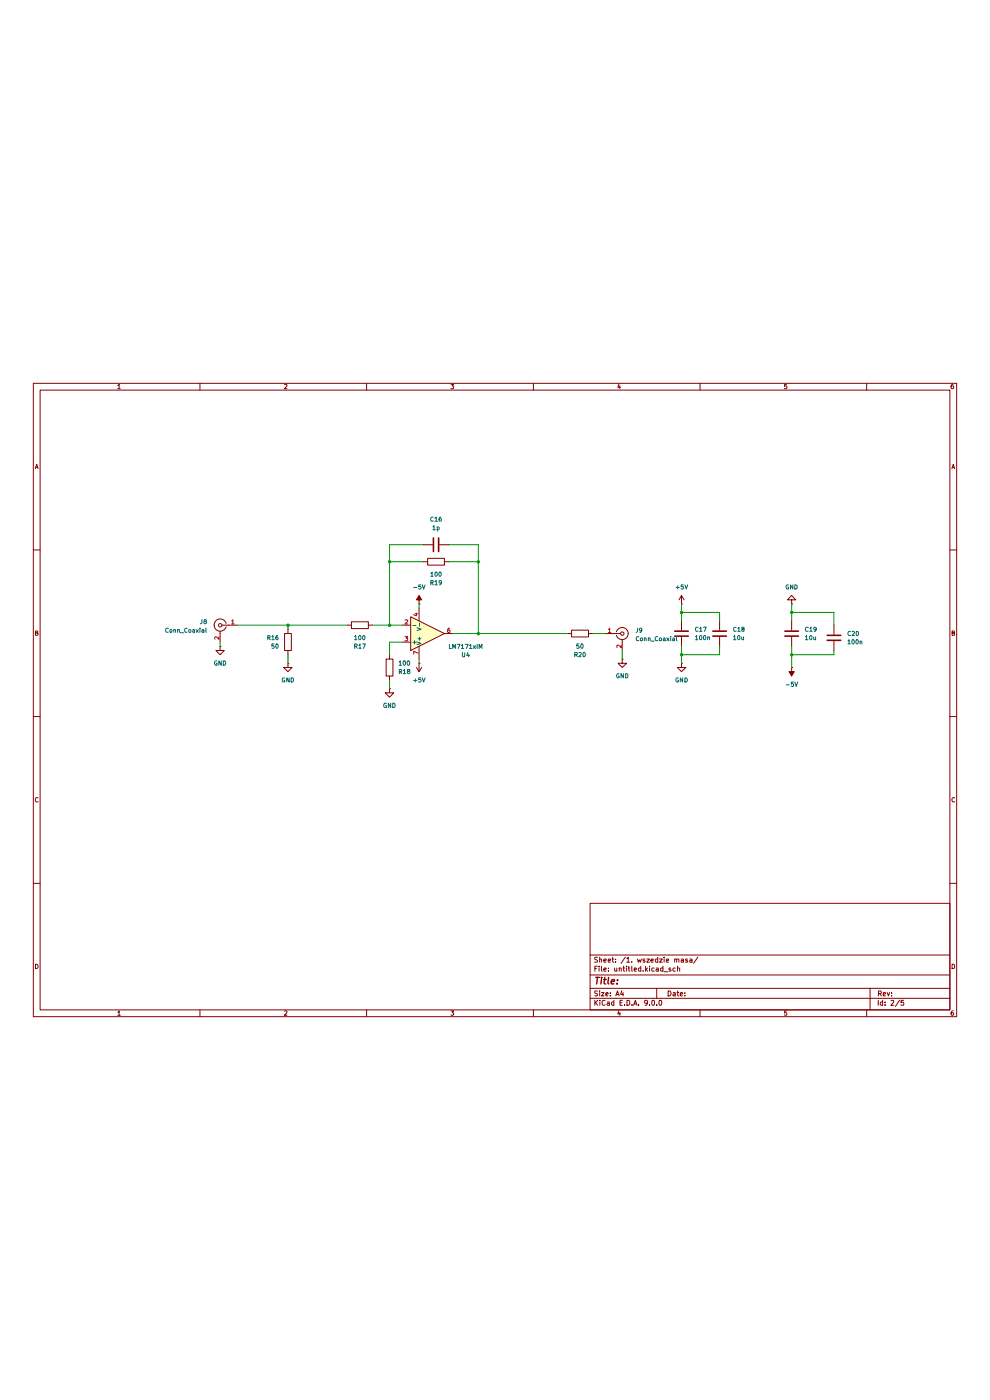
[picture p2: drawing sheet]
(kicad_sch
 (version 20250114)
 (generator "eeschema")
 (generator_version "9.0")
 (paper "A4")
 (lib_symbols
  (symbol "Amplifier_Operational:LM7171xIM"
   (pin_names
    (offset 0.127)) (exclude_from_sim no) (in_bom yes) (on_board yes)
   (property "Reference" "U" (at 0 6.35 0) (effects (font (size 1.27 1.27)) (justify left)))
   (property "Value" "LM7171xIM" (at 0 3.81 0) (effects (font (size 1.27 1.27)) (justify left)))
   (property "Footprint" "Package_SO:SOIC-8_3.9x4.9mm_P1.27mm" (at 0 0 0) (effects (font (size 1.27 1.27)) (hide yes)))
   (property "Datasheet" "https://www.ti.com/lit/ds/symlink/lm7171.pdf" (at 0 0 0) (effects (font (size 1.27 1.27)) (hide yes)))
   (property "Description" "Single Very High Speed High Output Current Voltage Feedback Amplifier, SOIC-8" (at 0 0 0) (effects (font (size 1.27 1.27)) (hide yes)))
   (symbol "LM7171xIM_1_1"
    (polyline (pts (xy -5.08 5.08) (xy 5.08 0) (xy -5.08 -5.08) (xy -5.08 5.08)) (stroke (width 0.254) (type default)) (fill (type background)))
    (pin input line (at -7.62 2.54 0) (length 2.54) (name "+" (effects (font (size 1.27 1.27)))) (number "3" (effects (font (size 1.27 1.27)))))
    (pin input line (at -7.62 -2.54 0) (length 2.54) (name "-" (effects (font (size 1.27 1.27)))) (number "2" (effects (font (size 1.27 1.27)))))
    (pin power_in line (at -2.54 7.62 270) (length 3.81) (name "V+" (effects (font (size 1.27 1.27)))) (number "7" (effects (font (size 1.27 1.27)))))
    (pin power_in line (at -2.54 -7.62 90) (length 3.81) (name "V-" (effects (font (size 1.27 1.27)))) (number "4" (effects (font (size 1.27 1.27)))))
    (pin no_connect line (at 0 2.54 270) (length 5.08) (hide yes) (name "NC" (effects (font (size 1.27 1.27)))) (number "1" (effects (font (size 1.27 1.27)))))
    (pin no_connect line (at 0 -2.54 90) (length 5.08) (hide yes) (name "NC" (effects (font (size 1.27 1.27)))) (number "5" (effects (font (size 1.27 1.27)))))
    (pin no_connect line (at 2.54 -1.27 90) (length 6.35) (hide yes) (name "NC" (effects (font (size 1.27 1.27)))) (number "8" (effects (font (size 1.27 1.27)))))
    (pin output line (at 7.62 0 180) (length 2.54) (name "~" (effects (font (size 1.27 1.27)))) (number "6" (effects (font (size 1.27 1.27))))))
   (embedded_fonts no))
  (symbol "Connector:Conn_Coaxial"
   (pin_names
    (offset 1.016) (hide yes)) (exclude_from_sim no) (in_bom yes) (on_board yes)
   (property "Reference" "J" (at 0.254 3.048 0) (effects (font (size 1.27 1.27))))
   (property "Value" "Conn_Coaxial" (at 2.921 0 90) (effects (font (size 1.27 1.27))))
   (property "Footprint" "" (at 0 0 0) (effects (font (size 1.27 1.27)) (hide yes)))
   (property "Datasheet" "~" (at 0 0 0) (effects (font (size 1.27 1.27)) (hide yes)))
   (property "Description" "coaxial connector (BNC, SMA, SMB, SMC, Cinch/RCA, LEMO, ...)" (at 0 0 0) (effects (font (size 1.27 1.27)) (hide yes)))
   (symbol "Conn_Coaxial_0_1"
    (polyline (pts (xy -2.54 0) (xy -0.508 0)) (stroke (width 0) (type default)) (fill (type none)))
    (arc (start 1.778 0) (mid 0.222 -1.8079) (end -1.778 -0.508) (stroke (width 0.254) (type default)) (fill (type none)))
    (arc (start -1.778 0.508) (mid 0.2221 1.8084) (end 1.778 0) (stroke (width 0.254) (type default)) (fill (type none)))
    (circle (center 0 0) (radius 0.508) (stroke (width 0.2032) (type default)) (fill (type none)))
    (polyline (pts (xy 0 -2.54) (xy 0 -1.778)) (stroke (width 0) (type default)) (fill (type none))))
   (symbol "Conn_Coaxial_1_1"
    (pin passive line (at -5.08 0 0) (length 2.54) (name "In" (effects (font (size 1.27 1.27)))) (number "1" (effects (font (size 1.27 1.27)))))
    (pin passive line (at 0 -5.08 90) (length 2.54) (name "Ext" (effects (font (size 1.27 1.27)))) (number "2" (effects (font (size 1.27 1.27))))))
   (embedded_fonts no))
  (symbol "Device:C"
   (pin_numbers (hide yes))
   (pin_names
    (offset 0.254)) (exclude_from_sim no) (in_bom yes) (on_board yes)
   (property "Reference" "C" (at 0.635 2.54 0) (effects (font (size 1.27 1.27)) (justify left)))
   (property "Value" "C" (at 0.635 -2.54 0) (effects (font (size 1.27 1.27)) (justify left)))
   (property "Footprint" "" (at 0.9652 -3.81 0) (effects (font (size 1.27 1.27)) (hide yes)))
   (property "Datasheet" "~" (at 0 0 0) (effects (font (size 1.27 1.27)) (hide yes)))
   (property "Description" "Unpolarized capacitor" (at 0 0 0) (effects (font (size 1.27 1.27)) (hide yes)))
   (symbol "C_0_1"
    (polyline (pts (xy -2.032 0.762) (xy 2.032 0.762)) (stroke (width 0.508) (type default)) (fill (type none)))
    (polyline (pts (xy -2.032 -0.762) (xy 2.032 -0.762)) (stroke (width 0.508) (type default)) (fill (type none))))
   (symbol "C_1_1"
    (pin passive line (at 0 3.81 270) (length 2.794) (name "~" (effects (font (size 1.27 1.27)))) (number "1" (effects (font (size 1.27 1.27)))))
    (pin passive line (at 0 -3.81 90) (length 2.794) (name "~" (effects (font (size 1.27 1.27)))) (number "2" (effects (font (size 1.27 1.27))))))
   (embedded_fonts no))
  (symbol "Device:R"
   (pin_numbers (hide yes))
   (pin_names
    (offset 0)) (exclude_from_sim no) (in_bom yes) (on_board yes)
   (property "Reference" "R" (at 2.032 0 90) (effects (font (size 1.27 1.27))))
   (property "Value" "R" (at 0 0 90) (effects (font (size 1.27 1.27))))
   (property "Footprint" "" (at -1.778 0 90) (effects (font (size 1.27 1.27)) (hide yes)))
   (property "Datasheet" "~" (at 0 0 0) (effects (font (size 1.27 1.27)) (hide yes)))
   (property "Description" "Resistor" (at 0 0 0) (effects (font (size 1.27 1.27)) (hide yes)))
   (symbol "R_0_1"
    (rectangle (start -1.016 -2.54) (end 1.016 2.54) (stroke (width 0.254) (type default)) (fill (type none))))
   (symbol "R_1_1"
    (pin passive line (at 0 3.81 270) (length 1.27) (name "~" (effects (font (size 1.27 1.27)))) (number "1" (effects (font (size 1.27 1.27)))))
    (pin passive line (at 0 -3.81 90) (length 1.27) (name "~" (effects (font (size 1.27 1.27)))) (number "2" (effects (font (size 1.27 1.27))))))
   (embedded_fonts no))
  (symbol "power:+5V"
   (power)
   (pin_numbers (hide yes))
   (pin_names
    (offset 0) (hide yes)) (exclude_from_sim no) (in_bom yes) (on_board yes)
   (property "Reference" "#PWR" (at 0 -3.81 0) (effects (font (size 1.27 1.27)) (hide yes)))
   (property "Value" "+5V" (at 0 3.556 0) (effects (font (size 1.27 1.27))))
   (property "Footprint" "" (at 0 0 0) (effects (font (size 1.27 1.27)) (hide yes)))
   (property "Datasheet" "" (at 0 0 0) (effects (font (size 1.27 1.27)) (hide yes)))
   (property "Description" "Power symbol creates a global label with name \"+5V\"" (at 0 0 0) (effects (font (size 1.27 1.27)) (hide yes)))
   (symbol "+5V_0_1"
    (polyline (pts (xy -0.762 1.27) (xy 0 2.54)) (stroke (width 0) (type default)) (fill (type none)))
    (polyline (pts (xy 0 2.54) (xy 0.762 1.27)) (stroke (width 0) (type default)) (fill (type none)))
    (polyline (pts (xy 0 0) (xy 0 2.54)) (stroke (width 0) (type default)) (fill (type none))))
   (symbol "+5V_1_1"
    (pin power_in line (at 0 0 90) (length 0) (name "~" (effects (font (size 1.27 1.27)))) (number "1" (effects (font (size 1.27 1.27))))))
   (embedded_fonts no))
  (symbol "power:-5V"
   (power)
   (pin_numbers (hide yes))
   (pin_names
    (offset 0) (hide yes)) (exclude_from_sim no) (in_bom yes) (on_board yes)
   (property "Reference" "#PWR" (at 0 -3.81 0) (effects (font (size 1.27 1.27)) (hide yes)))
   (property "Value" "-5V" (at 0 3.556 0) (effects (font (size 1.27 1.27))))
   (property "Footprint" "" (at 0 0 0) (effects (font (size 1.27 1.27)) (hide yes)))
   (property "Datasheet" "" (at 0 0 0) (effects (font (size 1.27 1.27)) (hide yes)))
   (property "Description" "Power symbol creates a global label with name \"-5V\"" (at 0 0 0) (effects (font (size 1.27 1.27)) (hide yes)))
   (symbol "-5V_0_0"
    (pin power_in line (at 0 0 90) (length 0) (name "~" (effects (font (size 1.27 1.27)))) (number "1" (effects (font (size 1.27 1.27))))))
   (symbol "-5V_0_1"
    (polyline (pts (xy 0 0) (xy 0 1.27) (xy 0.762 1.27) (xy 0 2.54) (xy -0.762 1.27) (xy 0 1.27)) (stroke (width 0) (type default)) (fill (type outline))))
   (embedded_fonts no))
  (symbol "power:GND"
   (power)
   (pin_numbers (hide yes))
   (pin_names
    (offset 0) (hide yes)) (exclude_from_sim no) (in_bom yes) (on_board yes)
   (property "Reference" "#PWR" (at 0 -6.35 0) (effects (font (size 1.27 1.27)) (hide yes)))
   (property "Value" "GND" (at 0 -3.81 0) (effects (font (size 1.27 1.27))))
   (property "Footprint" "" (at 0 0 0) (effects (font (size 1.27 1.27)) (hide yes)))
   (property "Datasheet" "" (at 0 0 0) (effects (font (size 1.27 1.27)) (hide yes)))
   (property "Description" "Power symbol creates a global label with name \"GND\" , ground" (at 0 0 0) (effects (font (size 1.27 1.27)) (hide yes)))
   (symbol "GND_0_1"
    (polyline (pts (xy 0 0) (xy 0 -1.27) (xy 1.27 -1.27) (xy 0 -2.54) (xy -1.27 -1.27) (xy 0 -1.27)) (stroke (width 0) (type default)) (fill (type none))))
   (symbol "GND_1_1"
    (pin power_in line (at 0 0 270) (length 0) (name "~" (effects (font (size 1.27 1.27)))) (number "1" (effects (font (size 1.27 1.27))))))
   (embedded_fonts no)))
 (junction
  (at 237.49 91.44)
  (diameter 0)
  (color 0 0 0 0))
 (junction
  (at 237.49 78.74)
  (diameter 0)
  (color 0 0 0 0))
 (junction
  (at 204.47 91.44)
  (diameter 0)
  (color 0 0 0 0))
 (junction
  (at 143.51 85.09)
  (diameter 0)
  (color 0 0 0 0))
 (junction
  (at 143.51 63.5)
  (diameter 0)
  (color 0 0 0 0))
 (junction
  (at 116.84 82.55)
  (diameter 0)
  (color 0 0 0 0))
 (junction
  (at 86.36 82.55)
  (diameter 0)
  (color 0 0 0 0))
 (junction
  (at 204.47 78.74)
  (diameter 0)
  (color 0 0 0 0))
 (junction
  (at 116.84 63.5)
  (diameter 0)
  (color 0 0 0 0))
 (wire
  (pts (xy 116.84 63.5) (xy 116.84 58.42))
  (stroke (width 0) (type default)))
 (wire
  (pts (xy 71.12 82.55) (xy 86.36 82.55))
  (stroke (width 0) (type default)))
 (wire
  (pts (xy 204.47 78.74) (xy 204.47 81.28))
  (stroke (width 0) (type default)))
 (wire
  (pts (xy 116.84 82.55) (xy 120.65 82.55))
  (stroke (width 0) (type default)))
 (wire
  (pts (xy 125.73 92.71) (xy 125.73 93.98))
  (stroke (width 0) (type default)))
 (wire
  (pts (xy 116.84 87.63) (xy 116.84 91.44))
  (stroke (width 0) (type default)))
 (wire
  (pts (xy 127 58.42) (xy 116.84 58.42))
  (stroke (width 0) (type default)))
 (wire
  (pts (xy 177.8 85.09) (xy 181.61 85.09))
  (stroke (width 0) (type default)))
 (wire
  (pts (xy 143.51 58.42) (xy 143.51 63.5))
  (stroke (width 0) (type default)))
 (wire
  (pts (xy 86.36 91.44) (xy 86.36 93.98))
  (stroke (width 0) (type default)))
 (wire
  (pts (xy 125.73 77.47) (xy 125.73 76.2))
  (stroke (width 0) (type default)))
 (wire
  (pts (xy 134.62 58.42) (xy 143.51 58.42))
  (stroke (width 0) (type default)))
 (wire
  (pts (xy 116.84 99.06) (xy 116.84 101.6))
  (stroke (width 0) (type default)))
 (wire
  (pts (xy 143.51 85.09) (xy 170.18 85.09))
  (stroke (width 0) (type default)))
 (wire
  (pts (xy 204.47 91.44) (xy 204.47 93.98))
  (stroke (width 0) (type default)))
 (wire
  (pts (xy 116.84 63.5) (xy 116.84 82.55))
  (stroke (width 0) (type default)))
 (wire
  (pts (xy 104.14 82.55) (xy 86.36 82.55))
  (stroke (width 0) (type default)))
 (wire
  (pts (xy 250.19 78.74) (xy 250.19 82.55))
  (stroke (width 0) (type default)))
 (wire
  (pts (xy 86.36 82.55) (xy 86.36 83.82))
  (stroke (width 0) (type default)))
 (wire
  (pts (xy 134.62 63.5) (xy 143.51 63.5))
  (stroke (width 0) (type default)))
 (wire
  (pts (xy 204.47 91.44) (xy 215.9 91.44))
  (stroke (width 0) (type default)))
 (wire
  (pts (xy 237.49 91.44) (xy 237.49 88.9))
  (stroke (width 0) (type default)))
 (wire
  (pts (xy 237.49 76.2) (xy 237.49 78.74))
  (stroke (width 0) (type default)))
 (wire
  (pts (xy 204.47 78.74) (xy 204.47 76.2))
  (stroke (width 0) (type default)))
 (wire
  (pts (xy 111.76 82.55) (xy 116.84 82.55))
  (stroke (width 0) (type default)))
 (wire
  (pts (xy 250.19 91.44) (xy 237.49 91.44))
  (stroke (width 0) (type default)))
 (wire
  (pts (xy 66.04 88.9) (xy 66.04 87.63))
  (stroke (width 0) (type default)))
 (wire
  (pts (xy 116.84 63.5) (xy 127 63.5))
  (stroke (width 0) (type default)))
 (wire
  (pts (xy 204.47 91.44) (xy 204.47 88.9))
  (stroke (width 0) (type default)))
 (wire
  (pts (xy 215.9 91.44) (xy 215.9 88.9))
  (stroke (width 0) (type default)))
 (wire
  (pts (xy 186.69 90.17) (xy 186.69 92.71))
  (stroke (width 0) (type default)))
 (wire
  (pts (xy 250.19 90.17) (xy 250.19 91.44))
  (stroke (width 0) (type default)))
 (wire
  (pts (xy 135.89 85.09) (xy 143.51 85.09))
  (stroke (width 0) (type default)))
 (wire
  (pts (xy 250.19 78.74) (xy 237.49 78.74))
  (stroke (width 0) (type default)))
 (wire
  (pts (xy 143.51 63.5) (xy 143.51 85.09))
  (stroke (width 0) (type default)))
 (wire
  (pts (xy 237.49 81.28) (xy 237.49 78.74))
  (stroke (width 0) (type default)))
 (wire
  (pts (xy 215.9 78.74) (xy 204.47 78.74))
  (stroke (width 0) (type default)))
 (wire
  (pts (xy 237.49 91.44) (xy 237.49 95.25))
  (stroke (width 0) (type default)))
 (wire
  (pts (xy 215.9 78.74) (xy 215.9 81.28))
  (stroke (width 0) (type default)))
 (wire
  (pts (xy 120.65 87.63) (xy 116.84 87.63))
  (stroke (width 0) (type default)))
 (symbol
  (lib_id "Device:C")
  (at 204.47 85.09 0)
  (unit 1)
  (exclude_from_sim no)
  (in_bom yes)
  (on_board yes)
  (dnp no)
  (fields_autoplaced yes)
  (property "Reference" "C17" (at 208.28 83.8199 0) (effects (font (size 1.27 1.27)) (justify left)))
  (property "Value" "100n" (at 208.28 86.3599 0) (effects (font (size 1.27 1.27)) (justify left)))
  (property "Footprint" "Capacitor_SMD:C_0603_1608Metric_Pad1.08x0.95mm_HandSolder" (at 205.4352 88.9 0) (effects (font (size 1.27 1.27)) (hide yes)))
  (property "Datasheet" "~" (at 204.47 85.09 0) (effects (font (size 1.27 1.27)) (hide yes)))
  (property "Description" "Unpolarized capacitor" (at 204.47 85.09 0) (effects (font (size 1.27 1.27)) (hide yes)))
  (pin "1")
  (pin "2")
  (instances (project "HIGH_SPEED_OP_AMP_PCB_LAYOUT_COMP1" (path "" (reference "C7") (unit 1)) (path "" (reference "C17") (unit 1)) (path "" (reference "C2") (unit 1)) (path "" (reference "C12") (unit 1)))))
 (symbol
  (lib_id "Amplifier_Operational:LM7171xIM")
  (at 128.27 85.09 0)
  (mirror x)
  (unit 1)
  (exclude_from_sim no)
  (in_bom yes)
  (on_board yes)
  (dnp no)
  (fields_autoplaced yes)
  (property "Reference" "U4" (at 139.7 91.5102 0) (effects (font (size 1.27 1.27))))
  (property "Value" "LM7171xIM" (at 139.7 88.9702 0) (effects (font (size 1.27 1.27))))
  (property "Footprint" "Package_SO:SOIC-8_3.9x4.9mm_P1.27mm" (at 128.27 85.09 0) (effects (font (size 1.27 1.27)) (hide yes)))
  (property "Datasheet" "https://www.ti.com/lit/ds/symlink/lm7171.pdf" (at 128.27 85.09 0) (effects (font (size 1.27 1.27)) (hide yes)))
  (property "Description" "Single Very High Speed High Output Current Voltage Feedback Amplifier, SOIC-8" (at 128.27 85.09 0) (effects (font (size 1.27 1.27)) (hide yes)))
  (pin "6")
  (pin "1")
  (pin "3")
  (pin "2")
  (pin "5")
  (pin "4")
  (pin "8")
  (pin "7")
  (instances (project "HIGH_SPEED_OP_AMP_PCB_LAYOUT_COMP1" (path "" (reference "U2") (unit 1)) (path "" (reference "U4") (unit 1)) (path "" (reference "U1") (unit 1)) (path "" (reference "U3") (unit 1)))))
 (symbol
  (lib_id "Device:R")
  (at 130.81 63.5 90)
  (mirror x)
  (unit 1)
  (exclude_from_sim no)
  (in_bom yes)
  (on_board yes)
  (dnp no)
  (fields_autoplaced yes)
  (property "Reference" "R19" (at 130.81 69.85 90) (effects (font (size 1.27 1.27))))
  (property "Value" "100" (at 130.81 67.31 90) (effects (font (size 1.27 1.27))))
  (property "Footprint" "Resistor_SMD:R_0603_1608Metric_Pad0.98x0.95mm_HandSolder" (at 130.81 61.722 90) (effects (font (size 1.27 1.27)) (hide yes)))
  (property "Datasheet" "~" (at 130.81 63.5 0) (effects (font (size 1.27 1.27)) (hide yes)))
  (property "Description" "Resistor" (at 130.81 63.5 0) (effects (font (size 1.27 1.27)) (hide yes)))
  (pin "2")
  (pin "1")
  (instances (project "HIGH_SPEED_OP_AMP_PCB_LAYOUT_COMP1" (path "" (reference "R9") (unit 1)) (path "" (reference "R19") (unit 1)) (path "" (reference "R4") (unit 1)) (path "" (reference "R14") (unit 1)))))
 (symbol
  (lib_id "Connector:Conn_Coaxial")
  (at 66.04 82.55 0)
  (mirror y)
  (unit 1)
  (exclude_from_sim no)
  (in_bom yes)
  (on_board yes)
  (dnp no)
  (property "Reference" "J8" (at 62.23 81.5731 0) (effects (font (size 1.27 1.27)) (justify left)))
  (property "Value" "Conn_Coaxial" (at 62.23 84.1131 0) (effects (font (size 1.27 1.27)) (justify left)))
  (property "Footprint" "Connector_Coaxial:SMA_Amphenol_901-143_Horizontal" (at 66.04 82.55 0) (effects (font (size 1.27 1.27)) (hide yes)))
  (property "Datasheet" "~" (at 66.04 82.55 0) (effects (font (size 1.27 1.27)) (hide yes)))
  (property "Description" "coaxial connector (BNC, SMA, SMB, SMC, Cinch/RCA, LEMO, ...)" (at 66.04 82.55 0) (effects (font (size 1.27 1.27)) (hide yes)))
  (pin "2")
  (pin "1")
  (instances (project "HIGH_SPEED_OP_AMP_PCB_LAYOUT_COMP1" (path "" (reference "J4") (unit 1)) (path "" (reference "J8") (unit 1)) (path "" (reference "J2") (unit 1)) (path "" (reference "J6") (unit 1)))))
 (symbol
  (lib_id "Device:R")
  (at 107.95 82.55 90)
  (mirror x)
  (unit 1)
  (exclude_from_sim no)
  (in_bom yes)
  (on_board yes)
  (dnp no)
  (fields_autoplaced yes)
  (property "Reference" "R17" (at 107.95 88.9 90) (effects (font (size 1.27 1.27))))
  (property "Value" "100" (at 107.95 86.36 90) (effects (font (size 1.27 1.27))))
  (property "Footprint" "Resistor_SMD:R_0603_1608Metric_Pad0.98x0.95mm_HandSolder" (at 107.95 80.772 90) (effects (font (size 1.27 1.27)) (hide yes)))
  (property "Datasheet" "~" (at 107.95 82.55 0) (effects (font (size 1.27 1.27)) (hide yes)))
  (property "Description" "Resistor" (at 107.95 82.55 0) (effects (font (size 1.27 1.27)) (hide yes)))
  (pin "2")
  (pin "1")
  (instances (project "HIGH_SPEED_OP_AMP_PCB_LAYOUT_COMP1" (path "" (reference "R7") (unit 1)) (path "" (reference "R17") (unit 1)) (path "" (reference "R2") (unit 1)) (path "" (reference "R12") (unit 1)))))
 (symbol
  (lib_id "Device:R")
  (at 116.84 95.25 0)
  (mirror y)
  (unit 1)
  (exclude_from_sim no)
  (in_bom yes)
  (on_board yes)
  (dnp no)
  (fields_autoplaced yes)
  (property "Reference" "R18" (at 119.38 96.5201 0) (effects (font (size 1.27 1.27)) (justify right)))
  (property "Value" "100" (at 119.38 93.9801 0) (effects (font (size 1.27 1.27)) (justify right)))
  (property "Footprint" "Resistor_SMD:R_0603_1608Metric_Pad0.98x0.95mm_HandSolder" (at 118.618 95.25 90) (effects (font (size 1.27 1.27)) (hide yes)))
  (property "Datasheet" "~" (at 116.84 95.25 0) (effects (font (size 1.27 1.27)) (hide yes)))
  (property "Description" "Resistor" (at 116.84 95.25 0) (effects (font (size 1.27 1.27)) (hide yes)))
  (pin "2")
  (pin "1")
  (instances (project "HIGH_SPEED_OP_AMP_PCB_LAYOUT_COMP1" (path "" (reference "R8") (unit 1)) (path "" (reference "R18") (unit 1)) (path "" (reference "R3") (unit 1)) (path "" (reference "R13") (unit 1)))))
 (symbol
  (lib_id "power:GND")
  (at 204.47 93.98 0)
  (unit 1)
  (exclude_from_sim no)
  (in_bom yes)
  (on_board yes)
  (dnp no)
  (fields_autoplaced yes)
  (property "Reference" "#PWR041" (at 204.47 100.33 0) (effects (font (size 1.27 1.27)) (hide yes)))
  (property "Value" "GND" (at 204.47 99.06 0) (effects (font (size 1.27 1.27))))
  (property "Footprint" "" (at 204.47 93.98 0) (effects (font (size 1.27 1.27)) (hide yes)))
  (property "Datasheet" "" (at 204.47 93.98 0) (effects (font (size 1.27 1.27)) (hide yes)))
  (property "Description" "Power symbol creates a global label with name \"GND\" , ground" (at 204.47 93.98 0) (effects (font (size 1.27 1.27)) (hide yes)))
  (pin "1")
  (instances (project "HIGH_SPEED_OP_AMP_PCB_LAYOUT_COMP1" (path "" (reference "#PWR021") (unit 1)) (path "" (reference "#PWR041") (unit 1)) (path "" (reference "#PWR011") (unit 1)) (path "" (reference "#PWR031") (unit 1)))))
 (symbol
  (lib_id "Device:R")
  (at 173.99 85.09 90)
  (mirror x)
  (unit 1)
  (exclude_from_sim no)
  (in_bom yes)
  (on_board yes)
  (dnp no)
  (fields_autoplaced yes)
  (property "Reference" "R20" (at 173.99 91.44 90) (effects (font (size 1.27 1.27))))
  (property "Value" "50" (at 173.99 88.9 90) (effects (font (size 1.27 1.27))))
  (property "Footprint" "Resistor_SMD:R_0603_1608Metric_Pad0.98x0.95mm_HandSolder" (at 173.99 83.312 90) (effects (font (size 1.27 1.27)) (hide yes)))
  (property "Datasheet" "~" (at 173.99 85.09 0) (effects (font (size 1.27 1.27)) (hide yes)))
  (property "Description" "Resistor" (at 173.99 85.09 0) (effects (font (size 1.27 1.27)) (hide yes)))
  (pin "2")
  (pin "1")
  (instances (project "HIGH_SPEED_OP_AMP_PCB_LAYOUT_COMP1" (path "" (reference "R10") (unit 1)) (path "" (reference "R20") (unit 1)) (path "" (reference "R5") (unit 1)) (path "" (reference "R15") (unit 1)))))
 (symbol
  (lib_id "Connector:Conn_Coaxial")
  (at 186.69 85.09 0)
  (unit 1)
  (exclude_from_sim no)
  (in_bom yes)
  (on_board yes)
  (dnp no)
  (fields_autoplaced yes)
  (property "Reference" "J9" (at 190.5 84.1131 0) (effects (font (size 1.27 1.27)) (justify left)))
  (property "Value" "Conn_Coaxial" (at 190.5 86.6531 0) (effects (font (size 1.27 1.27)) (justify left)))
  (property "Footprint" "Connector_Coaxial:SMA_Amphenol_901-143_Horizontal" (at 186.69 85.09 0) (effects (font (size 1.27 1.27)) (hide yes)))
  (property "Datasheet" "~" (at 186.69 85.09 0) (effects (font (size 1.27 1.27)) (hide yes)))
  (property "Description" "coaxial connector (BNC, SMA, SMB, SMC, Cinch/RCA, LEMO, ...)" (at 186.69 85.09 0) (effects (font (size 1.27 1.27)) (hide yes)))
  (pin "2")
  (pin "1")
  (instances (project "HIGH_SPEED_OP_AMP_PCB_LAYOUT_COMP1" (path "" (reference "J5") (unit 1)) (path "" (reference "J9") (unit 1)) (path "" (reference "J3") (unit 1)) (path "" (reference "J7") (unit 1)))))
 (symbol
  (lib_id "power:GND")
  (at 116.84 101.6 0)
  (mirror y)
  (unit 1)
  (exclude_from_sim no)
  (in_bom yes)
  (on_board yes)
  (dnp no)
  (fields_autoplaced yes)
  (property "Reference" "#PWR036" (at 116.84 107.95 0) (effects (font (size 1.27 1.27)) (hide yes)))
  (property "Value" "GND" (at 116.84 106.68 0) (effects (font (size 1.27 1.27))))
  (property "Footprint" "" (at 116.84 101.6 0) (effects (font (size 1.27 1.27)) (hide yes)))
  (property "Datasheet" "" (at 116.84 101.6 0) (effects (font (size 1.27 1.27)) (hide yes)))
  (property "Description" "Power symbol creates a global label with name \"GND\" , ground" (at 116.84 101.6 0) (effects (font (size 1.27 1.27)) (hide yes)))
  (pin "1")
  (instances (project "HIGH_SPEED_OP_AMP_PCB_LAYOUT_COMP1" (path "" (reference "#PWR016") (unit 1)) (path "" (reference "#PWR036") (unit 1)) (path "" (reference "#PWR06") (unit 1)) (path "" (reference "#PWR026") (unit 1)))))
 (symbol
  (lib_id "power:-5V")
  (at 125.73 76.2 0)
  (mirror y)
  (unit 1)
  (exclude_from_sim no)
  (in_bom yes)
  (on_board yes)
  (dnp no)
  (fields_autoplaced yes)
  (property "Reference" "#PWR037" (at 125.73 80.01 0) (effects (font (size 1.27 1.27)) (hide yes)))
  (property "Value" "-5V" (at 125.73 71.12 0) (effects (font (size 1.27 1.27))))
  (property "Footprint" "" (at 125.73 76.2 0) (effects (font (size 1.27 1.27)) (hide yes)))
  (property "Datasheet" "" (at 125.73 76.2 0) (effects (font (size 1.27 1.27)) (hide yes)))
  (property "Description" "Power symbol creates a global label with name \"-5V\"" (at 125.73 76.2 0) (effects (font (size 1.27 1.27)) (hide yes)))
  (pin "1")
  (instances (project "HIGH_SPEED_OP_AMP_PCB_LAYOUT_COMP1" (path "" (reference "#PWR017") (unit 1)) (path "" (reference "#PWR037") (unit 1)) (path "" (reference "#PWR07") (unit 1)) (path "" (reference "#PWR027") (unit 1)))))
 (symbol
  (lib_id "Device:C")
  (at 215.9 85.09 0)
  (unit 1)
  (exclude_from_sim no)
  (in_bom yes)
  (on_board yes)
  (dnp no)
  (fields_autoplaced yes)
  (property "Reference" "C18" (at 219.71 83.8199 0) (effects (font (size 1.27 1.27)) (justify left)))
  (property "Value" "10u" (at 219.71 86.3599 0) (effects (font (size 1.27 1.27)) (justify left)))
  (property "Footprint" "Capacitor_SMD:C_1206_3216Metric_Pad1.33x1.80mm_HandSolder" (at 216.8652 88.9 0) (effects (font (size 1.27 1.27)) (hide yes)))
  (property "Datasheet" "~" (at 215.9 85.09 0) (effects (font (size 1.27 1.27)) (hide yes)))
  (property "Description" "Unpolarized capacitor" (at 215.9 85.09 0) (effects (font (size 1.27 1.27)) (hide yes)))
  (pin "1")
  (pin "2")
  (instances (project "HIGH_SPEED_OP_AMP_PCB_LAYOUT_COMP1" (path "" (reference "C8") (unit 1)) (path "" (reference "C18") (unit 1)) (path "" (reference "C3") (unit 1)) (path "" (reference "C13") (unit 1)))))
 (symbol
  (lib_id "power:-5V")
  (at 237.49 95.25 0)
  (mirror x)
  (unit 1)
  (exclude_from_sim no)
  (in_bom yes)
  (on_board yes)
  (dnp no)
  (fields_autoplaced yes)
  (property "Reference" "#PWR043" (at 237.49 91.44 0) (effects (font (size 1.27 1.27)) (hide yes)))
  (property "Value" "-5V" (at 237.49 100.33 0) (effects (font (size 1.27 1.27))))
  (property "Footprint" "" (at 237.49 95.25 0) (effects (font (size 1.27 1.27)) (hide yes)))
  (property "Datasheet" "" (at 237.49 95.25 0) (effects (font (size 1.27 1.27)) (hide yes)))
  (property "Description" "Power symbol creates a global label with name \"-5V\"" (at 237.49 95.25 0) (effects (font (size 1.27 1.27)) (hide yes)))
  (pin "1")
  (instances (project "HIGH_SPEED_OP_AMP_PCB_LAYOUT_COMP1" (path "" (reference "#PWR023") (unit 1)) (path "" (reference "#PWR043") (unit 1)) (path "" (reference "#PWR013") (unit 1)) (path "" (reference "#PWR033") (unit 1)))))
 (symbol
  (lib_id "Device:C")
  (at 250.19 86.36 0)
  (unit 1)
  (exclude_from_sim no)
  (in_bom yes)
  (on_board yes)
  (dnp no)
  (fields_autoplaced yes)
  (property "Reference" "C20" (at 254 85.0899 0) (effects (font (size 1.27 1.27)) (justify left)))
  (property "Value" "100n" (at 254 87.6299 0) (effects (font (size 1.27 1.27)) (justify left)))
  (property "Footprint" "Capacitor_SMD:C_0603_1608Metric_Pad1.08x0.95mm_HandSolder" (at 251.1552 90.17 0) (effects (font (size 1.27 1.27)) (hide yes)))
  (property "Datasheet" "~" (at 250.19 86.36 0) (effects (font (size 1.27 1.27)) (hide yes)))
  (property "Description" "Unpolarized capacitor" (at 250.19 86.36 0) (effects (font (size 1.27 1.27)) (hide yes)))
  (pin "1")
  (pin "2")
  (instances (project "HIGH_SPEED_OP_AMP_PCB_LAYOUT_COMP1" (path "" (reference "C10") (unit 1)) (path "" (reference "C20") (unit 1)) (path "" (reference "C5") (unit 1)) (path "" (reference "C15") (unit 1)))))
 (symbol
  (lib_id "power:GND")
  (at 86.36 93.98 0)
  (mirror y)
  (unit 1)
  (exclude_from_sim no)
  (in_bom yes)
  (on_board yes)
  (dnp no)
  (fields_autoplaced yes)
  (property "Reference" "#PWR035" (at 86.36 100.33 0) (effects (font (size 1.27 1.27)) (hide yes)))
  (property "Value" "GND" (at 86.36 99.06 0) (effects (font (size 1.27 1.27))))
  (property "Footprint" "" (at 86.36 93.98 0) (effects (font (size 1.27 1.27)) (hide yes)))
  (property "Datasheet" "" (at 86.36 93.98 0) (effects (font (size 1.27 1.27)) (hide yes)))
  (property "Description" "Power symbol creates a global label with name \"GND\" , ground" (at 86.36 93.98 0) (effects (font (size 1.27 1.27)) (hide yes)))
  (pin "1")
  (instances (project "HIGH_SPEED_OP_AMP_PCB_LAYOUT_COMP1" (path "" (reference "#PWR015") (unit 1)) (path "" (reference "#PWR035") (unit 1)) (path "" (reference "#PWR05") (unit 1)) (path "" (reference "#PWR025") (unit 1)))))
 (symbol
  (lib_id "Device:R")
  (at 86.36 87.63 0)
  (mirror x)
  (unit 1)
  (exclude_from_sim no)
  (in_bom yes)
  (on_board yes)
  (dnp no)
  (fields_autoplaced yes)
  (property "Reference" "R16" (at 83.82 86.3599 0) (effects (font (size 1.27 1.27)) (justify right)))
  (property "Value" "50" (at 83.82 88.8999 0) (effects (font (size 1.27 1.27)) (justify right)))
  (property "Footprint" "Resistor_SMD:R_0603_1608Metric_Pad0.98x0.95mm_HandSolder" (at 84.582 87.63 90) (effects (font (size 1.27 1.27)) (hide yes)))
  (property "Datasheet" "~" (at 86.36 87.63 0) (effects (font (size 1.27 1.27)) (hide yes)))
  (property "Description" "Resistor" (at 86.36 87.63 0) (effects (font (size 1.27 1.27)) (hide yes)))
  (pin "2")
  (pin "1")
  (instances (project "HIGH_SPEED_OP_AMP_PCB_LAYOUT_COMP1" (path "" (reference "R6") (unit 1)) (path "" (reference "R16") (unit 1)) (path "" (reference "R1") (unit 1)) (path "" (reference "R11") (unit 1)))))
 (symbol
  (lib_id "power:GND")
  (at 66.04 88.9 0)
  (mirror y)
  (unit 1)
  (exclude_from_sim no)
  (in_bom yes)
  (on_board yes)
  (dnp no)
  (fields_autoplaced yes)
  (property "Reference" "#PWR034" (at 66.04 95.25 0) (effects (font (size 1.27 1.27)) (hide yes)))
  (property "Value" "GND" (at 66.04 93.98 0) (effects (font (size 1.27 1.27))))
  (property "Footprint" "" (at 66.04 88.9 0) (effects (font (size 1.27 1.27)) (hide yes)))
  (property "Datasheet" "" (at 66.04 88.9 0) (effects (font (size 1.27 1.27)) (hide yes)))
  (property "Description" "Power symbol creates a global label with name \"GND\" , ground" (at 66.04 88.9 0) (effects (font (size 1.27 1.27)) (hide yes)))
  (pin "1")
  (instances (project "HIGH_SPEED_OP_AMP_PCB_LAYOUT_COMP1" (path "" (reference "#PWR014") (unit 1)) (path "" (reference "#PWR034") (unit 1)) (path "" (reference "#PWR04") (unit 1)) (path "" (reference "#PWR024") (unit 1)))))
 (symbol
  (lib_id "power:+5V")
  (at 125.73 93.98 0)
  (mirror x)
  (unit 1)
  (exclude_from_sim no)
  (in_bom yes)
  (on_board yes)
  (dnp no)
  (fields_autoplaced yes)
  (property "Reference" "#PWR038" (at 125.73 90.17 0) (effects (font (size 1.27 1.27)) (hide yes)))
  (property "Value" "+5V" (at 125.73 99.06 0) (effects (font (size 1.27 1.27))))
  (property "Footprint" "" (at 125.73 93.98 0) (effects (font (size 1.27 1.27)) (hide yes)))
  (property "Datasheet" "" (at 125.73 93.98 0) (effects (font (size 1.27 1.27)) (hide yes)))
  (property "Description" "Power symbol creates a global label with name \"+5V\"" (at 125.73 93.98 0) (effects (font (size 1.27 1.27)) (hide yes)))
  (pin "1")
  (instances (project "HIGH_SPEED_OP_AMP_PCB_LAYOUT_COMP1" (path "" (reference "#PWR018") (unit 1)) (path "" (reference "#PWR038") (unit 1)) (path "" (reference "#PWR08") (unit 1)) (path "" (reference "#PWR028") (unit 1)))))
 (symbol
  (lib_id "Device:C")
  (at 130.81 58.42 90)
  (unit 1)
  (exclude_from_sim no)
  (in_bom yes)
  (on_board yes)
  (dnp no)
  (fields_autoplaced yes)
  (property "Reference" "C16" (at 130.81 50.8 90) (effects (font (size 1.27 1.27))))
  (property "Value" "1p" (at 130.81 53.34 90) (effects (font (size 1.27 1.27))))
  (property "Footprint" "Capacitor_SMD:C_0603_1608Metric_Pad1.08x0.95mm_HandSolder" (at 134.62 57.4548 0) (effects (font (size 1.27 1.27)) (hide yes)))
  (property "Datasheet" "~" (at 130.81 58.42 0) (effects (font (size 1.27 1.27)) (hide yes)))
  (property "Description" "Unpolarized capacitor" (at 130.81 58.42 0) (effects (font (size 1.27 1.27)) (hide yes)))
  (pin "1")
  (pin "2")
  (instances (project "HIGH_SPEED_OP_AMP_PCB_LAYOUT_COMP1" (path "" (reference "C6") (unit 1)) (path "" (reference "C16") (unit 1)) (path "" (reference "C1") (unit 1)) (path "" (reference "C11") (unit 1)))))
 (symbol
  (lib_id "Device:C")
  (at 237.49 85.09 0)
  (unit 1)
  (exclude_from_sim no)
  (in_bom yes)
  (on_board yes)
  (dnp no)
  (fields_autoplaced yes)
  (property "Reference" "C19" (at 241.3 83.8199 0) (effects (font (size 1.27 1.27)) (justify left)))
  (property "Value" "10u" (at 241.3 86.3599 0) (effects (font (size 1.27 1.27)) (justify left)))
  (property "Footprint" "Capacitor_SMD:C_1206_3216Metric_Pad1.33x1.80mm_HandSolder" (at 238.4552 88.9 0) (effects (font (size 1.27 1.27)) (hide yes)))
  (property "Datasheet" "~" (at 237.49 85.09 0) (effects (font (size 1.27 1.27)) (hide yes)))
  (property "Description" "Unpolarized capacitor" (at 237.49 85.09 0) (effects (font (size 1.27 1.27)) (hide yes)))
  (pin "1")
  (pin "2")
  (instances (project "HIGH_SPEED_OP_AMP_PCB_LAYOUT_COMP1" (path "" (reference "C9") (unit 1)) (path "" (reference "C19") (unit 1)) (path "" (reference "C4") (unit 1)) (path "" (reference "C14") (unit 1)))))
 (symbol
  (lib_id "power:+5V")
  (at 204.47 76.2 0)
  (mirror y)
  (unit 1)
  (exclude_from_sim no)
  (in_bom yes)
  (on_board yes)
  (dnp no)
  (fields_autoplaced yes)
  (property "Reference" "#PWR040" (at 204.47 80.01 0) (effects (font (size 1.27 1.27)) (hide yes)))
  (property "Value" "+5V" (at 204.47 71.12 0) (effects (font (size 1.27 1.27))))
  (property "Footprint" "" (at 204.47 76.2 0) (effects (font (size 1.27 1.27)) (hide yes)))
  (property "Datasheet" "" (at 204.47 76.2 0) (effects (font (size 1.27 1.27)) (hide yes)))
  (property "Description" "Power symbol creates a global label with name \"+5V\"" (at 204.47 76.2 0) (effects (font (size 1.27 1.27)) (hide yes)))
  (pin "1")
  (instances (project "HIGH_SPEED_OP_AMP_PCB_LAYOUT_COMP1" (path "" (reference "#PWR020") (unit 1)) (path "" (reference "#PWR040") (unit 1)) (path "" (reference "#PWR010") (unit 1)) (path "" (reference "#PWR030") (unit 1)))))
 (symbol
  (lib_id "power:GND")
  (at 186.69 92.71 0)
  (unit 1)
  (exclude_from_sim no)
  (in_bom yes)
  (on_board yes)
  (dnp no)
  (fields_autoplaced yes)
  (property "Reference" "#PWR039" (at 186.69 99.06 0) (effects (font (size 1.27 1.27)) (hide yes)))
  (property "Value" "GND" (at 186.69 97.79 0) (effects (font (size 1.27 1.27))))
  (property "Footprint" "" (at 186.69 92.71 0) (effects (font (size 1.27 1.27)) (hide yes)))
  (property "Datasheet" "" (at 186.69 92.71 0) (effects (font (size 1.27 1.27)) (hide yes)))
  (property "Description" "Power symbol creates a global label with name \"GND\" , ground" (at 186.69 92.71 0) (effects (font (size 1.27 1.27)) (hide yes)))
  (pin "1")
  (instances (project "HIGH_SPEED_OP_AMP_PCB_LAYOUT_COMP1" (path "" (reference "#PWR019") (unit 1)) (path "" (reference "#PWR039") (unit 1)) (path "" (reference "#PWR09") (unit 1)) (path "" (reference "#PWR029") (unit 1)))))
 (symbol
  (lib_id "power:GND")
  (at 237.49 76.2 180)
  (unit 1)
  (exclude_from_sim no)
  (in_bom yes)
  (on_board yes)
  (dnp no)
  (fields_autoplaced yes)
  (property "Reference" "#PWR042" (at 237.49 69.85 0) (effects (font (size 1.27 1.27)) (hide yes)))
  (property "Value" "GND" (at 237.49 71.12 0) (effects (font (size 1.27 1.27))))
  (property "Footprint" "" (at 237.49 76.2 0) (effects (font (size 1.27 1.27)) (hide yes)))
  (property "Datasheet" "" (at 237.49 76.2 0) (effects (font (size 1.27 1.27)) (hide yes)))
  (property "Description" "Power symbol creates a global label with name \"GND\" , ground" (at 237.49 76.2 0) (effects (font (size 1.27 1.27)) (hide yes)))
  (pin "1")
  (instances (project "HIGH_SPEED_OP_AMP_PCB_LAYOUT_COMP1" (path "" (reference "#PWR022") (unit 1)) (path "" (reference "#PWR042") (unit 1)) (path "" (reference "#PWR012") (unit 1)) (path "" (reference "#PWR032") (unit 1))))))
